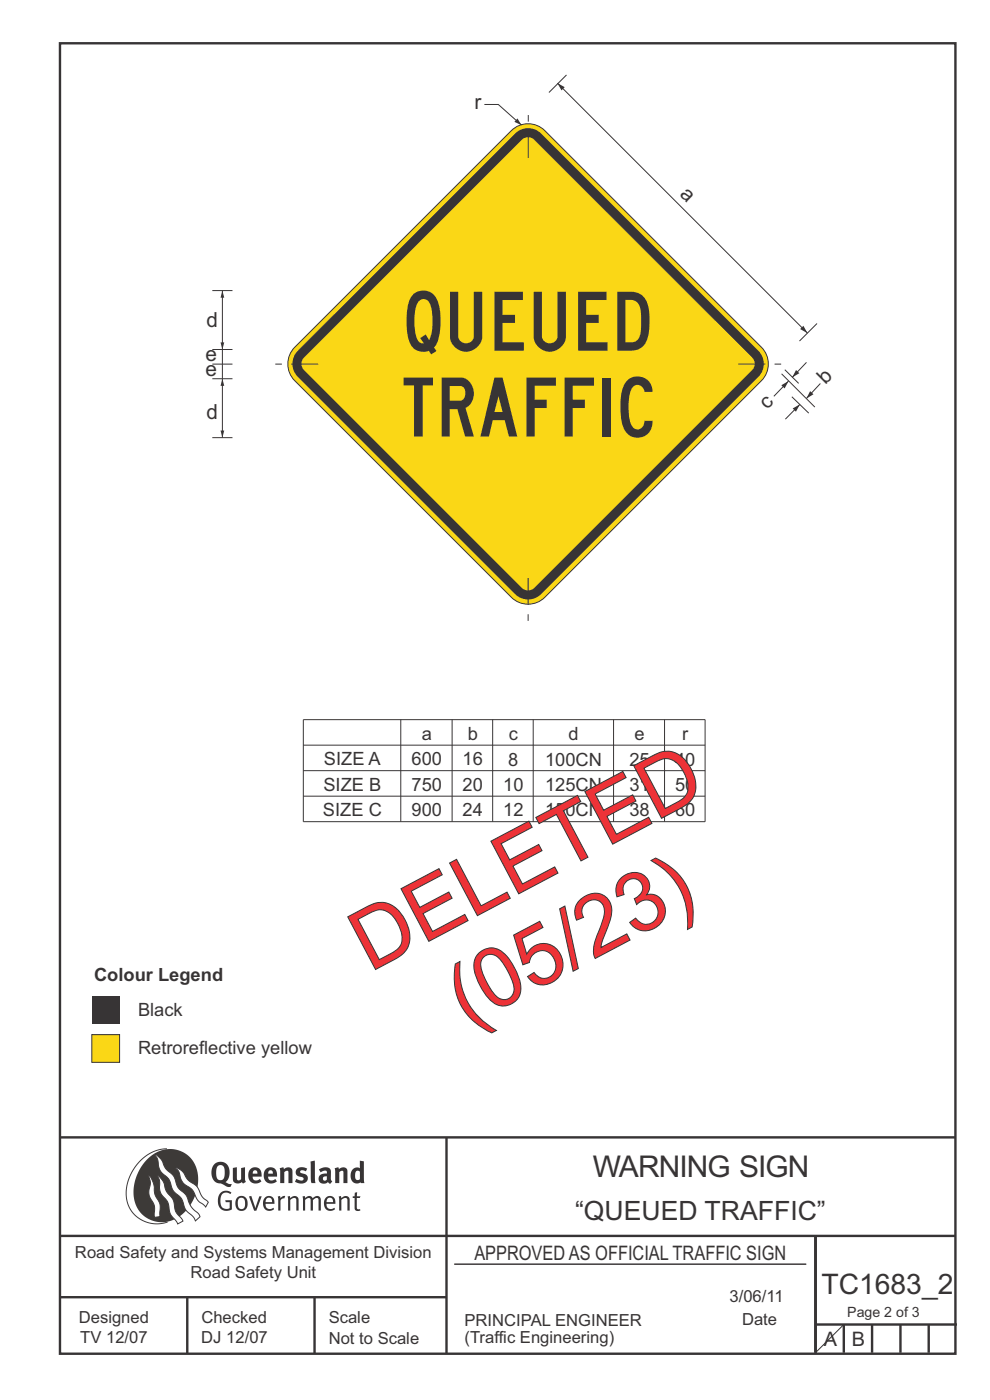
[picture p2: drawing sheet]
<svg xmlns="http://www.w3.org/2000/svg" width="210mm" height="297mm" viewBox="0 0 210 297" stroke-linecap="round" stroke-linejoin="round" font-family="sans-serif">
<path d="M64.3 158.1h85.3M85 152.7v21.6M95.9 152.7v21.6M104.5 152.7v21.6M113.1 152.7v21.6M130.1 152.7v21.6M141 152.7v21.6M64.3 163.5h85.3M64.3 168.9h85.3M149.6 174.3h-85.3v-21.6h85.3v21.6M96.4 268.2h74.6" fill="none" stroke="#373435" stroke-width=".21"/>
<g fill="none" stroke="#373435" stroke-width=".51">
<path d="M12.7 9.2h190v278h-190zM12.7 241.3h190M94.7 241.4v45.8M12.7 275.2h82M12.7 262.2h190.1M39.7 275.2v12M66.7 275.2v12M173 262.1v24.9M173 281h30M179 281v6M185 281v6M191 281v6"/>
<path d="M197 281v6"/>
</g>
<path d="M35.4 243.7a9.5 9.5 0 0 0-8.6 10.4 6.5 6.5 0 0 0 8.8 5.1" fill="none" stroke="#3d3a38" stroke-width=".21"/>
<path d="M31.3 245.9a6.1 6.1 0 0 1 7.3-1.6 6.1 6.1 0 0 1 3.4 6.6 8.8 8.8 0 0 1-7.2 8.4 6.1 6.1 0 0 1-6.4-7.5 10.5 10.5 0 0 1 2.9-5.9z" fill-rule="evenodd" fill="#3d3a38"/>
<g fill="#fefefe" stroke="#3d3a38" stroke-width=".21">
<path d="M31.6 249.4l.3 .3 .6 1.2 .4 2.5 1 2 .1 2.7-1.2 .2-.1-2.5-.9-1.8-.2-.7 .3-2.4z" fill-rule="evenodd"/>
<path d="M37.1 247.7l.6 .1 .9 .6 1.3 1.9 1.9 1.5 1.1 2.1 1.3 1.2-.6 1-1.6-1.5-1.2-2.2-2-1.5-.5-.9-.4-1.5z" fill-rule="evenodd"/>
<path d="M32.8 244.9l.4 .1 .9 .8 1 2.1 1.7 1.5 .9 2.5 1.7 1.6 1.2 2.5 1.6 1.6 .2 .5-1 .9-.4-.9-1.6-1.5-1-2.4-1.7-1.7-.9-2.4-1.8-1.7-.3-.9-.3-1.6z" fill-rule="evenodd"/>
<path d="M33.4 249.4l.5 .3 .7 1 .7 2 1.5 1.9 .5 2.5 1.4 1.8 .1 .1-1.1 .7-1.6-2.2-.6-2.5-1.4-1.9-.3-1v-1.6z" fill-rule="evenodd"/>
</g>
<g fill="#373435">
<path d="M46.8 253.1l.5-.4 .6-.1 .7 .1 .5 .3-.2 .3-.9-.3-.8 .2-.3 .7-.1 1.1 .1 .6 .3 .5 .5 .3 .6 .1 .4-.2v-1.3h-.8l-.1-.4h1.4v2l-.7 .2-.8 .1-.6-.2-.5-.5-.3-.8-.1-.9 .2-.8z" fill-rule="evenodd"/>
<path d="M50.7 254.3l.7-.2 .5 .5 .1 1.2-.2 .4-.3 .3h-.5l-.4-.4-.2-1.1zM50.4 254l-.5 1.1 .2 1.2 .8 .6 1-.2 .4-.4 .2-.5v-.8l-.2-.7-.3-.4-.5-.2h-.6z" fill-rule="evenodd"/>
<path d="M52.8 253.8l.5-.1 .9 2.6 .8-2.5h.5l-1.1 3h-.5z" fill-rule="evenodd"/>
<path d="M56.6 254.2l.4-.1 .4 .1 .2 .3 .1 .5h-1.4zM56.2 254l-.4 1v.7l.3 .6 .3 .4 .6 .2 1-.3 .2-.1-.2-.3-.6 .3-.7-.2-.3-.2-.1-.6v-.1h1.9l-.2-1.2-.8-.5-.5 .1z" fill-rule="evenodd"/>
<path d="M58.9 253.8l.5-.1 .1 .5 .4-.4 .6-.1-.2 .5-.4 .1-.4 .3v2.2h-.5z" fill-rule="evenodd"/>
<path d="M61 253.8h.5a.24 .24 0 0 0 .1 .3 .24 .24 0 0 0 .3-.2l.8-.2 .6 .5v2.6h-.4l-.1-2.3-.1-.3-.3-.1-.8 .5v2.2h-.5z" fill-rule="evenodd"/>
<path d="M64.2 253.8h.4a.23 .23 0 0 0 .2 .3 .23 .23 0 0 0 .3-.2l.5-.2 .5 .2a.23 .23 0 0 0 .3 .2 .23 .23 0 0 0 .2-.1l.8-.3 .6 .4 .1 2.7h-.5v-2.3l-.1-.3-.3-.1-.8 .5v2.2h-.5v-2.3l-.1-.3h-.3l-.8 .4v2.2h-.4z" fill-rule="evenodd"/>
<path d="M69.5 254.2l.5-.1 .4 .1 .2 .8h-1.3zM69.2 254l-.5 1 .1 .7 .2 .6 .4 .4 .4 .2 1.1-.3 .2-.1-.2-.3-.6 .3-.7-.2-.3-.3v-.6h1.9l-.2-1.2-.4-.3-.5-.2-.5 .1z" fill-rule="evenodd"/>
<path d="M71.8 253.8h.5a.24 .24 0 0 0 .1 .3 .24 .24 0 0 0 .4-.2l.7-.2 .6 .5 .1 2.6h-.5v-2.3l-.1-.3-.4-.1-.8 .5v2.2h-.5z" fill-rule="evenodd"/>
<path d="M75.3 253l.5-.1-.1 .9h.8l-.2 .3h-.6v2.2l.2 .2h.5v.3l-.2 .1-.6-.1-.4-.3v-2.4h-.4v-.3h.4z" fill-rule="evenodd"/>
<path d="M46.2 247.4l.4-.2h.4l.6 .6v1.8l-.2 .5-.4 .2h-.7l-.3-.5-.1-1.6zM45.5 246.9l-.4 .7-.2 .8v1l.3 .9 .7 .6 1 .2 1.6 .7 .4-.1 .3-.5h-.6l-.8-.4 .7-.9 .2-1.5a1.91 1.91 0 0 0-1.1-1.8 1.91 1.91 0 0 0-2.1 .3z" fill-rule="evenodd"/>
<path d="M49.4 247.8l.8-.2 .1 2.5 .1 .2 .3 .1 .4-.3v-2.3l.9-.2v2.6l.2 .5-.7 .3a.39 .39 0 0 0-.7 0h-.8l-.5-.4z" fill-rule="evenodd"/>
<path d="M53.8 248.4l.3-.1h.3l.2 .7h-1zM53.1 248l-.3 .5-.1 .8v.7l.4 .6 .5 .4 .6 .1 .7-.1 .6-.4-.4-.5-.4 .3h-.5l-.4-.1-.2-.4v-.3h1.9l-.1-1-.3-.6-1-.4-.5 .1z" fill-rule="evenodd"/>
<path d="M57.1 248.4l.2-.1h.4l.2 .7h-1zM56.4 248l-.4 .6-.1 .8 .1 .7 .4 .5 .5 .4 .6 .1 .6-.1 .6-.4-.3-.5-.6 .3h-.5l-.4-.6v-.2h1.9l-.1-1-.3-.6-.5-.3-.5-.1-.5 .1z" fill-rule="evenodd"/>
<path d="M59.3 247.8l.8-.2 .1 .4 1-.4 .7 .3 .1 .5v2.6h-.8v-2.3l-.3-.3-.6 .3v2.3h-.9z" fill-rule="evenodd"/>
<path d="M63 248l.9-.4 1.3 .3-.3 .6-.9-.2-.3 .2 .1 .3 1 .3 .4 .4v.8l-.4 .6-1.1 .2-1.1-.4 .3-.6 1 .4 .3-.1 .2-.3-.2-.3-.9-.3-.4-.3-.2-.6z" fill-rule="evenodd"/>
<path d="M68.6 249.7l.7-.2v.8l-.3 .2-.3-.1-.2-.3zM67.6 248.1l.4 .6 .8-.4 .5 .2a.35 .35 0 0 1 0 .5 .35 .35 0 0 1-.5 0l-1 .4-.2 .9 .2 .4 .3 .3h1.1a.49 .49 0 0 1 .8 .2l.5-.6-.3-.4v-1.7l-.2-.5-.4-.3-.6-.1z" fill-rule="evenodd"/>
<path d="M71 247.8l.8-.2 .1 .4 .9-.4 .7 .3 .2 .5v2.6h-.8l-.1-2.3-.2-.3-.6 .3v2.3h-.9z" fill-rule="evenodd"/>
<path d="M75.6 248.5l.3-.1 .4 .2v1.5l-.3 .2h-.4l-.2-.4-.1-.9zM76.3 246.2v1.3a.19 .19 0 0 1 0 .3 .19 .19 0 0 1-.3-.1l-.8 .1-.6 .5-.2 .9 .1 1 .3 .5 .6 .3h.6l.5-.2v.2h.8l-.1-4.6z" fill-rule="evenodd"/>
<path d="M65.9 246.4l.9-.2 .1 4.8h-.8l-.1-.3z" fill-rule="evenodd"/>
</g>
<path d="M19.5 219.5h5.9v5.9h-5.9z" fill-rule="evenodd" fill="#fad716" stroke="#373435" stroke-width=".21"/>
<path d="M19.5 211.3h5.9v5.9h-5.9z" fill-rule="evenodd" fill="#373435"/>
<path d="M179 281l-6 6" fill="none" stroke="#373435" stroke-width=".21"/>
<path d="M62.5 73.7l46-46a5 5 0 0 1 7.1 0l45.9 46a5 5 0 0 1 0 7.1l-45.9 45.9a5 5 0 0 1-7.1 0l-46-45.9a5 5 0 0 1 0-7.1z" fill-rule="evenodd" fill="#fad716" stroke="#373435" stroke-width=".21"/>
<path d="M109.3 28.3a3.9 3.9 0 0 1 5.5 0l46.1 46.1a3.9 3.9 0 0 1 0 5.5l-46.1 46.1a3.9 3.9 0 0 1-5.5 0l-46.1-46.1a3.9 3.9 0 0 1 0-5.5z" fill-rule="evenodd" fill="#373435"/>
<path d="M64.5 75.9l46.2-46.3a1.88 1.88 0 0 1 2.6 0l46.2 46.3a1.88 1.88 0 0 1 0 2.6l-46.2 46.2a1.88 1.88 0 0 1-2.6 0l-46.2-46.2a1.88 1.88 0 0 1 0-2.6z" fill-rule="evenodd" fill="#fad716"/>
<path d="M120.2 15.9l-3.8 3.7M165.8 79.3l7 7.1M166.5 78.4l2.9 2.9M173.3 68.6l-3.7 3.8M168 84.2l3.6 3.4M169.7 85.8l-3.1 3.1" fill="none" stroke="#373435" stroke-width=".21"/>
<path d="M168.1 86.7l1.6-.9-.9 1.5z" fill="#373435"/>
<path d="M171.1 76.9l-3.1 3.2" fill="none" stroke="#373435" stroke-width=".21"/>
<path d="M168.9 78.5l.7 .7-1.6 .9z" fill="#373435"/>
<path d="M174 81.4l-3 3.1" fill="none" stroke="#373435" stroke-width=".21"/>
<path d="M171.8 83l.8 .6-1.6 .9z" fill="#373435"/>
<path d="M167.3 80.8l-3.1 3.3" fill="none" stroke="#373435" stroke-width=".21"/>
<path d="M165.7 81.7l1.6-.9-.9 1.6z" fill="#373435"/>
<path d="M118.3 17.6l53 53.1" fill="none" stroke="#373435" stroke-width=".21"/>
<g fill="#373435">
<path d="M118.3 17.6l1.5 .9-.7 .7z"/>
<path d="M170.4 69.1l.9 1.6-1.6-.9z"/>
</g>
<path d="M102.7 22.2h3l4.9 4.4M112.1 24.4v1.4M112.1 27.8v5.7M58.4 77.2h1.4M61.8 77.2h5.7M156.6 77.2h5.7M164.3 77.2h1.4M112 122.6v5.7M112 130.3v1.4" fill="none" stroke="#373435" stroke-width=".21"/>
<path d="M109.8 25.1l.8 1.4-1.5-.6z" fill="#373435"/>
<path d="M45 77.2h4.3M47.2 74.1v18.7" fill="none" stroke="#373435" stroke-width=".21"/>
<g fill="#373435">
<path d="M47.2 80.3l.4 1.6h-.8z"/>
<path d="M46.8 91.3h.8l-.4 1.5z"/>
</g>
<path d="M45 74.1h4.3M47.2 61.6v12.5M45 80.3h4.3" fill="none" stroke="#373435" stroke-width=".21"/>
<g fill="#373435">
<path d="M46.8 72.6h.8l-.4 1.5z"/>
<path d="M47.2 61.6l.4 1.6h-.8z"/>
</g>
<path d="M45 61.6h4.3M45 92.8h4.3" fill="none" stroke="#373435" stroke-width=".21"/>
<g font-size="17.6" fill="#ed3237">
<text x="78.5" y="206.3" transform="rotate(-28 78.5 206.3)">DELETED</text>
<text x="98.9" y="217.8" transform="rotate(-28 98.9 217.8)">(05/23)</text>
</g>
<g font-size="12.5" fill="#373435">
<text x="86.2" y="74.4">QUEUED</text>
<text x="85.6" y="92.6">TRAFFIC</text>
</g>
<text font-size="6.3" fill="#373435" x="125.7" y="249.8">WARNING SIGN</text>
<text font-size="6" fill="#373435" x="174.2" y="274.5">TC1683_2</text>
<text font-size="5.6" fill="#373435" x="122" y="258.7">“QUEUED TRAFFIC”</text>
<g font-size="4.4" fill="#373435">
<text x="100.6" y="23">r</text>
<text x="144.1" y="41.3" transform="rotate(45 144.1 41.3)">a</text>
<text x="43.8" y="69.3">d</text>
<text x="43.6" y="76.7">e</text>
<text x="43.6" y="79.8">e</text>
<text x="175.1" y="81.6" transform="rotate(-45 175.1 81.6)">b</text>
<text x="43.8" y="88.9">d</text>
<text x="162.7" y="86.9" transform="rotate(-45 162.7 86.9)">c</text>
</g>
<g font-size="4.2" fill="#373435">
<text x="100.6" y="267.2">APPROVED AS OFFICIAL TRAFFIC SIGN</text>
<text x="174.7" y="285.6">A</text>
<text x="180.7" y="285.6">B</text>
</g>
<g font-size="3.9" fill="#373435">
<text x="89.5" y="157">a</text>
<text x="99.2" y="157">b</text>
<text x="107.9" y="157.1">c</text>
<text x="120.6" y="157.1">d</text>
<text x="134.6" y="157.1">e</text>
<text x="144.7" y="157.1">r</text>
<text x="68.6" y="167.7">SIZE B</text>
<text x="68.7" y="162.4">SIZE A</text>
<text x="87.3" y="162.4">600</text>
<text x="87.3" y="167.7">750</text>
<text x="98.1" y="162.4">16</text>
<text x="98.1" y="167.7">20</text>
<text x="106.7" y="167.7">10</text>
<text x="107.8" y="162.4">8</text>
<text x="115.6" y="162.4">100CN</text>
<text x="115.6" y="167.7">125CN</text>
<text x="133.5" y="162.4">25</text>
<text x="133.5" y="167.7">31</text>
<text x="143.2" y="162.4">40</text>
<text x="143.2" y="167.7">50</text>
<text x="68.5" y="173.1">SIZE C</text>
<text x="87.3" y="173">900</text>
<text x="98.1" y="173">24</text>
<text x="106.7" y="173.1">12</text>
<text x="115.6" y="173.1">150CN</text>
<text x="133.5" y="173.1">38</text>
<text x="143.2" y="173.1">60</text>
<text x="20" y="208">Colour Legend</text>
<text x="29.3" y="215.5">Black</text>
<text x="29.3" y="223.7">Retroreflective yellow</text>
</g>
<g font-size="3.5" fill="#373435">
<text x="15.9" y="266.8">Road Safety and Systems Management Division</text>
<text x="40.4" y="271.1">Road Safety Unit</text>
<text x="16.7" y="280.6">Designed</text>
<text x="42.7" y="280.6">Checked</text>
<text x="69.7" y="280.6">Scale</text>
<text x="98.5" y="281.3">PRINCIPAL ENGINEER</text>
<text x="154.7" y="276.2">3/06/11</text>
<text x="157.4" y="281.2">Date</text>
<text x="17" y="284.8">TV 12/07</text>
<text x="42.7" y="284.8">DJ 12/07</text>
<text x="69.7" y="285.2">Not to Scale</text>
<text x="98.5" y="284.8">(Traffic Engineering)</text>
</g>
<text font-size="3" fill="#373435" x="179.7" y="279.4">Page 2 of 3</text>
</svg>
